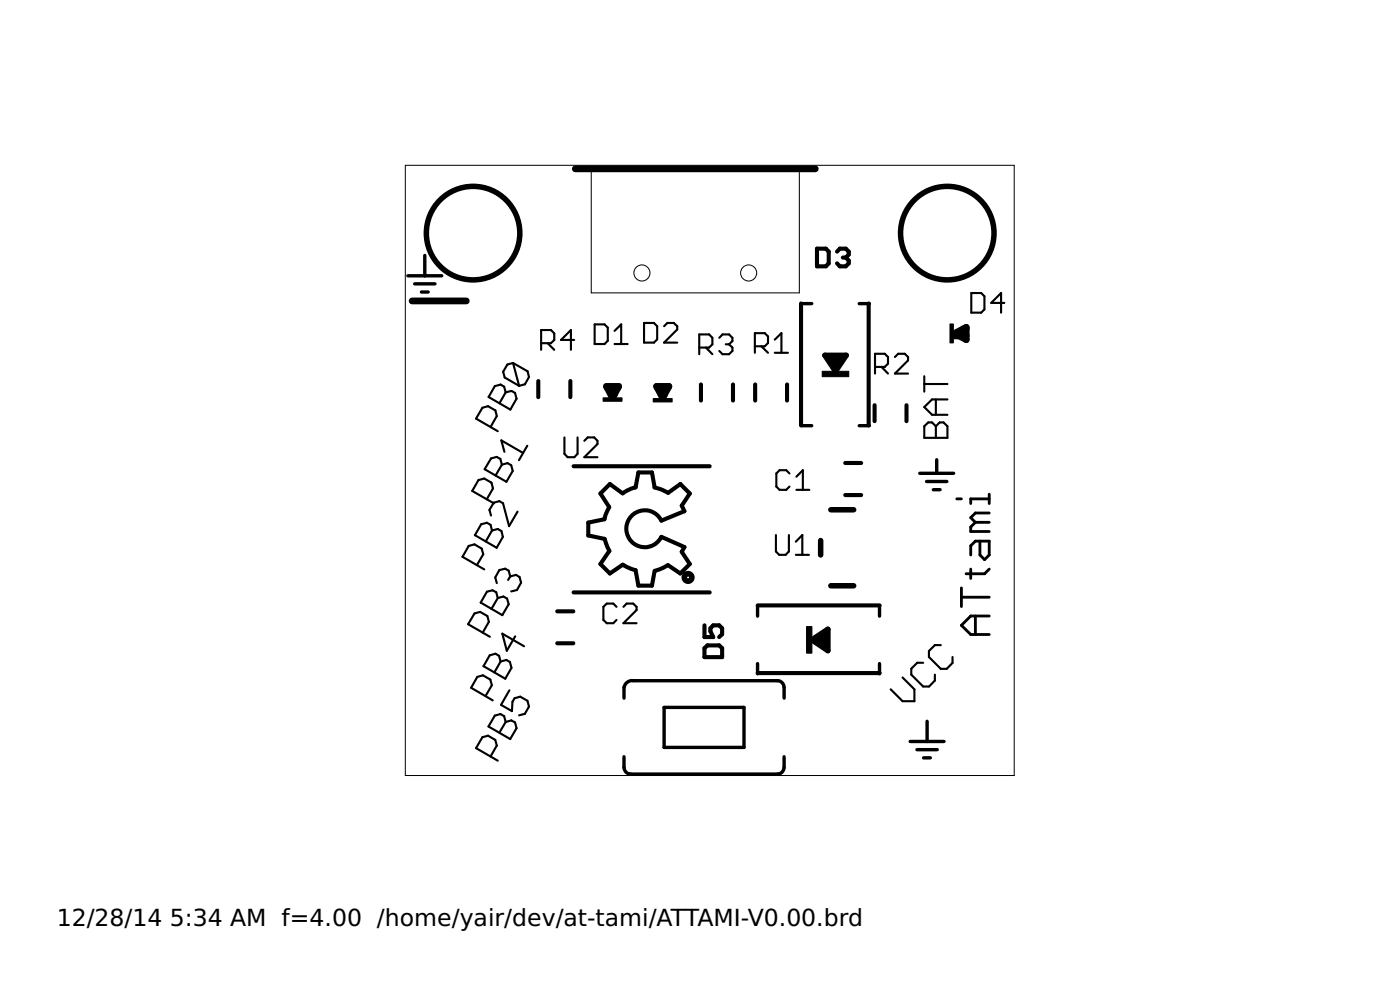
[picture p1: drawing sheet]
<svg xmlns="http://www.w3.org/2000/svg" width="210mm" height="148mm" viewBox="0 0 210 148" stroke-linecap="round" stroke-linejoin="round" font-family="sans-serif">
<g fill="none" stroke="#000" stroke-width=".51">
<path d="M63.7 38.3v3M61.2 41.3h5M62.2 42.5h3M63.2 43.8h1M120.2 45.5h1.5M128.8 45.5h1.5M120.2 63.8h1.5M128.8 63.8h1.5M137.9 70.9h5.1M138.9 72.1h3.1M139.9 73.4h1M140.4 68.9v2"/>
<path d="M113.6 90.8v1.5M113.6 99.4v1.5M131.9 90.8v1.5M131.9 99.4v1.5M93.6 113.4v1.6a1.01 1.01 0 0 0 1 1h22a1.01 1.01 0 0 0 1-1v-1.6M93.6 104.6v-1.6a1.24 1.24 0 0 1 1.4-1h21.6a1.01 1.01 0 0 1 1 1v1.6M99.6 106h11.9v6h-11.9zM136.5 111.1h5M137.5 112.3h3M138.5 113.5h1M139 108.1v3"/>
</g>
<path d="M90.4 59.6h2.9v.5h-2.9zM91.4 58.8h.8v.8h-.8zM97.9 59.7h2.9v.5h-2.9zM99 58.9h.8v.8h-.8zM123.3 55.6h4v.8h-4zM142.4 48.5h.5v2.9h-.5zM143 50h.8v.8h-.8zM120.9 93.9h.8v4h-.8z" fill="#000" stroke="#000" stroke-width=".15"/>
<path d="M86.3 25.3h35.9M61.8 45.1h8.1M90.9 57.9h1.9l-1 1.7zM91.1 58.1h1.5M91.6 59.1h.5M98.4 57.9h1.9l-.9 1.7zM98.6 58.1h1.5M99.1 59.1h.5M143.1 50l1.8-1v1.9zM143.7 50.3h1.2M144.4 49.3h.5" fill="none" stroke="#000" stroke-width="1"/>
<g fill="none" stroke="#000" stroke-width=".61">
<path d="M122.5 37.3h1.3l.4 .4v1.8l-.4 .4h-1.3zM125.5 37.7l.4-.4h.9l.5 .4v.4l-.5 .5M126.4 38.6h.4M126.8 38.6l.5 .4v.5l-.5 .4h-.9l-.4-.4M80.7 57.1v2.4M85.5 57.1v2.4M105.1 57.6v2.4M109.9 57.6v2.4M113.2 57.6v2.4M118 57.6v2.4M120.1 45.5v18.2M130.2 45.5v18.2"/>
<path d="M86 69.8h20.4M93.4 73.9l-2-1.4-1.4 1.4 1.3 2.1-.5 1.2-.2 .6-2.4 .5v1.9l2.4 .5M98.1 73l1.1 .3 1 .5M98.1 73l-.4-2.2h-2l-.4 2.2-.7 .2-1.2 .7M100.2 73.8l1.8-1.3 1.4 1.4-1.2 1.9 .4 .8-3.4 1.4a2.78 2.78 0 0 0-4.3-1 2.78 2.78 0 0 0 0 4.4 2.78 2.78 0 0 0 4.3-1l3.4 1.6-.4 .7 1.2 1.8-1.4 1.4-1.8-1.2M126.7 74.2h2.4M126.7 69.4h2.4M131.1 60.7v2.4M135.9 60.7v2.4M83.5 96.4h2.5M83.5 91.6h2.5M86 88.8h20.4"/>
<path d="M90.7 80.8l.7 1.7M91.3 82.6l-1.3 1.9 1.4 1.4 2-1.3 1.9 .8 .4 2.3h2l.4-2.2M100.1 84.7l-1.8 .8M105.6 97.1l.5-.4h1.7l.5 .4v1.3h-2.7zM105.6 93.7v1.7h1.3l-.4-.8v-.5l.4-.4h.9l.5 .4v.9l-.5 .4M113.6 90.7h18.3M113.6 100.8h18.3"/>
</g>
<g fill="none" stroke="#000" stroke-width=".83">
<path d="M123.7 53.2h3.2l-1.6 2.4zM124.5 53.8h1.6l-.8 1.2zM124.9 54.5h.7M124.6 76.4h3.4M121.7 95.9l2.4-1.6v3.2zM122.3 95.9h1.2M123 81v2.1M123.5 95.1h.1M123.5 96.7h.1M123.5 95.1l-1.2 .8 1.2 .8M123.5 95.1v1.6M124.6 87.8h3.4"/>
<circle cx="70.9" cy="34.9" r="7"/>
<circle cx="142" cy="34.9" r="7"/>
<circle cx="103.2" cy="86.5" r=".57"/>
</g>
<g fill="none" stroke="#000" stroke-width=".15">
<path d="M60.8 24.8h91.3v91.4h-91.3zM88.6 25.1v18.8h31.2v-18.8"/>
<circle cx="96.2" cy="40.9" r="1.21"/>
<circle cx="112.2" cy="40.9" r="1.21"/>
</g>
<g fill="none" stroke="#000" stroke-width=".32">
<path d="M74.2 57.8l.9-.2 .5 .3 .2 .9 .9-.2 .5 .3 .2 .8-.9 1.7-3.2-1.9zM75.8 58.8l-.9 1.6M76.9 54.4l2.2 1.2 .2 .9-.6 1.1-.9 .2M76.9 54.4l-.8 .2-.7 1.1 .3 .9 2.1 1.2M76.9 54.4l.9 3.4M81.1 51.4h1.5l.5-.5v-.9l-.5-.6h-1.5v3M82.1 51.4l1 1M86.1 50.9h-2l1.5-1.5v3M89.2 48.6h1.4l.5 .5v2l-.5 .4h-1.4zM92.1 51.5h2M92.1 49.6l1-1v2.9M96.6 48.4h1.4l.5 .5v1.9l-.5 .5h-1.4z"/>
<path d="M99.6 48.9l.5-.5h.9l.5 .5v.5l-1.9 1.9h1.9M104.8 52.1h1.5l.5-.5v-1l-.5-.5h-1.5v3M105.8 52.1l1 1M107.8 50.6l.5-.5h1l.5 .5v.5l-.5 .5M108.8 51.6h.5M109.3 51.6l.5 .5v.5l-.5 .5h-1l-.5-.5M113.2 51.9h1.5l.4-.5v-1l-.4-.5h-1.5v3M114.2 51.9l.9 1M116.2 50.9l1-1v3M116.2 52.9h1.9M131.2 55h1.5l.4-.5v-1l-.4-.5h-1.5v3M132.2 55l.9 1"/>
<path d="M134.2 53.5l.5-.5h1l.4 .5v.5l-1.9 2h1.9M138.6 56.4v2.3M138.6 57.5h3.4M140.3 59.8v2.3M142 59.8h-2.3l-1.1 1.2 1.1 1.1h2.3M145.6 43.9h1.5l.5 .5v2l-.5 .4h-1.5zM150.6 45.4h-2l1.5-1.5v2.9M72.1 78.5l.9-.2 .6 .3 .2 .9 .8-.3 .6 .4 .2 .8-.9 1.7-3.3-1.9zM73 74.8l.9-1.6-.2-.9-1.1-.6-.9 .2-.9 1.7 3.3 1.8M73.6 64l.9-1.7-.2-.8-1.1-.6-.9 .2-.9 1.6 3.2 1.9M73.6 68.7l.9-.2 .5 .2 .2 .9 .9-.2 .5 .3 .3 .8-1 1.7-3.2-1.9zM73.8 79.5l-1 1.6"/>
<path d="M75.2 69.6l-.9 1.6M75.6 67.7l-.4-1.7 3.2 1.9M77.6 76.6l-1.3 2.2-.9-3.4-.5-.3-.9 .2-.6 1.1 .2 .8M79.1 66.8l-1.3 2.1M84.6 65.5v2.5l.5 .5h1l.5-.5v-2.5M87.6 66l.5-.5h1l.5 .5v.5l-2 2h2M118.4 70.9l-.5-.5h-1l-.5 .5v2l.5 .5h1l.5-.5M119.4 73.4h1.9M119.4 71.4l1-1v3M138.6 63.9l.6-.6h.5l.6 .6 .6-.6h.6l.5 .6v1.7h-3.4zM140.3 63.9v1.7M71.5 84.7l1-1.7-.3-.8-1.1-.6-.8 .2-1 1.6 3.3 1.9"/>
<path d="M72.4 94.8l.9-1.6-.2-.9-1.1-.6-.9 .2-.9 1.6 3.2 1.9M73 88.6l.9-.2 .5 .3 .2 .9 .9-.2 .5 .3 .3 .8-1 1.7-3.2-1.9zM73.4 98.2l.9-.3 .5 .4 .3 .8 .8-.2 .6 .3 .2 .9-.9 1.6-3.3-1.9zM74.6 89.6l-.9 1.6M75.1 99.1l-1 1.6M76.5 86.4l-.2-.9-.6-.3-.8 .2-.6 1.1 .2 .9M76.5 86.4l-.3 .5M76.5 86.4l.9-.3 .5 .3 .2 .9-.6 1.1-.9 .2M77.2 95.3l-1.2 2.2-.7-2.6 3.3 1.9M92.4 90.9l-.5-.5h-.9l-.5 .5v2l.5 .5h.9l.5-.5M93.5 90.9l.5-.5h.9l.5 .5v.5l-1.9 2h1.9M116.3 80.2v2.4l.5 .5h1l.5-.5v-2.4"/>
<path d="M119.3 83.1h2M119.3 81.2l1-1v2.9M138.4 99.3h-.9l-.9 .9v.9l1.8 1.7h.9l.9-.8v-.9M141.1 96.6h-.9l-.9 .9v.9l1.8 1.8h.8l.9-.9v-.9M72.8 104.3l.9-1.6-.2-.9-1.1-.6-.8 .2-1 1.6 3.3 1.9M73.6 113.3l.9-1.6-.2-.9-1.1-.6-.9 .2-.9 1.7 3.2 1.9M74.2 107.2l.8-.2 .6 .3 .2 .9 .9-.3 .5 .3 .2 .9-.9 1.6-3.3-1.9zM75.8 108.2l-.9 1.6M76.4 103.4l-1.3 2.2 1.7 .9v-1.4l.4-.5 .8-.2 1.1 .6 .2 .9-.6 1-.9 .3M135.3 101.5l1.8 1.8v1.8h-1.8l-1.8-1.8"/>
</g>
<g fill="none" stroke="#000" stroke-width=".42">
<path d="M143.4 74.7h.7M146.2 78.3l-.7 .7v.6h2.8M146.2 78.3h2.1M148.3 74.7h-2.8v.7M148.3 74v1.4M148.3 76.9h-2.1l-.7 .7 .7 .7M144.1 89.5h4.2M144.1 88.1v2.8M145.5 85.3v1.4M146.2 92.3v2.8M146.9 81.1v2l.7 .7 .7-.7v-2h-2.1l-.7 .7v1.3M148.3 92.3h-2.8l-1.4 1.4 1.4 1.4h2.8"/>
<path d="M148.3 85.3l-.7 .7h-2.8"/>
</g>
<g font-size="3.5">
<text x="8.5" y="138.7">12/28/14</text>
<text x="25.5" y="138.7">5:34 AM f=4.00 /home/yair/dev/at-tami/ATTAMI-V0.00.brd</text>
</g>
</svg>
